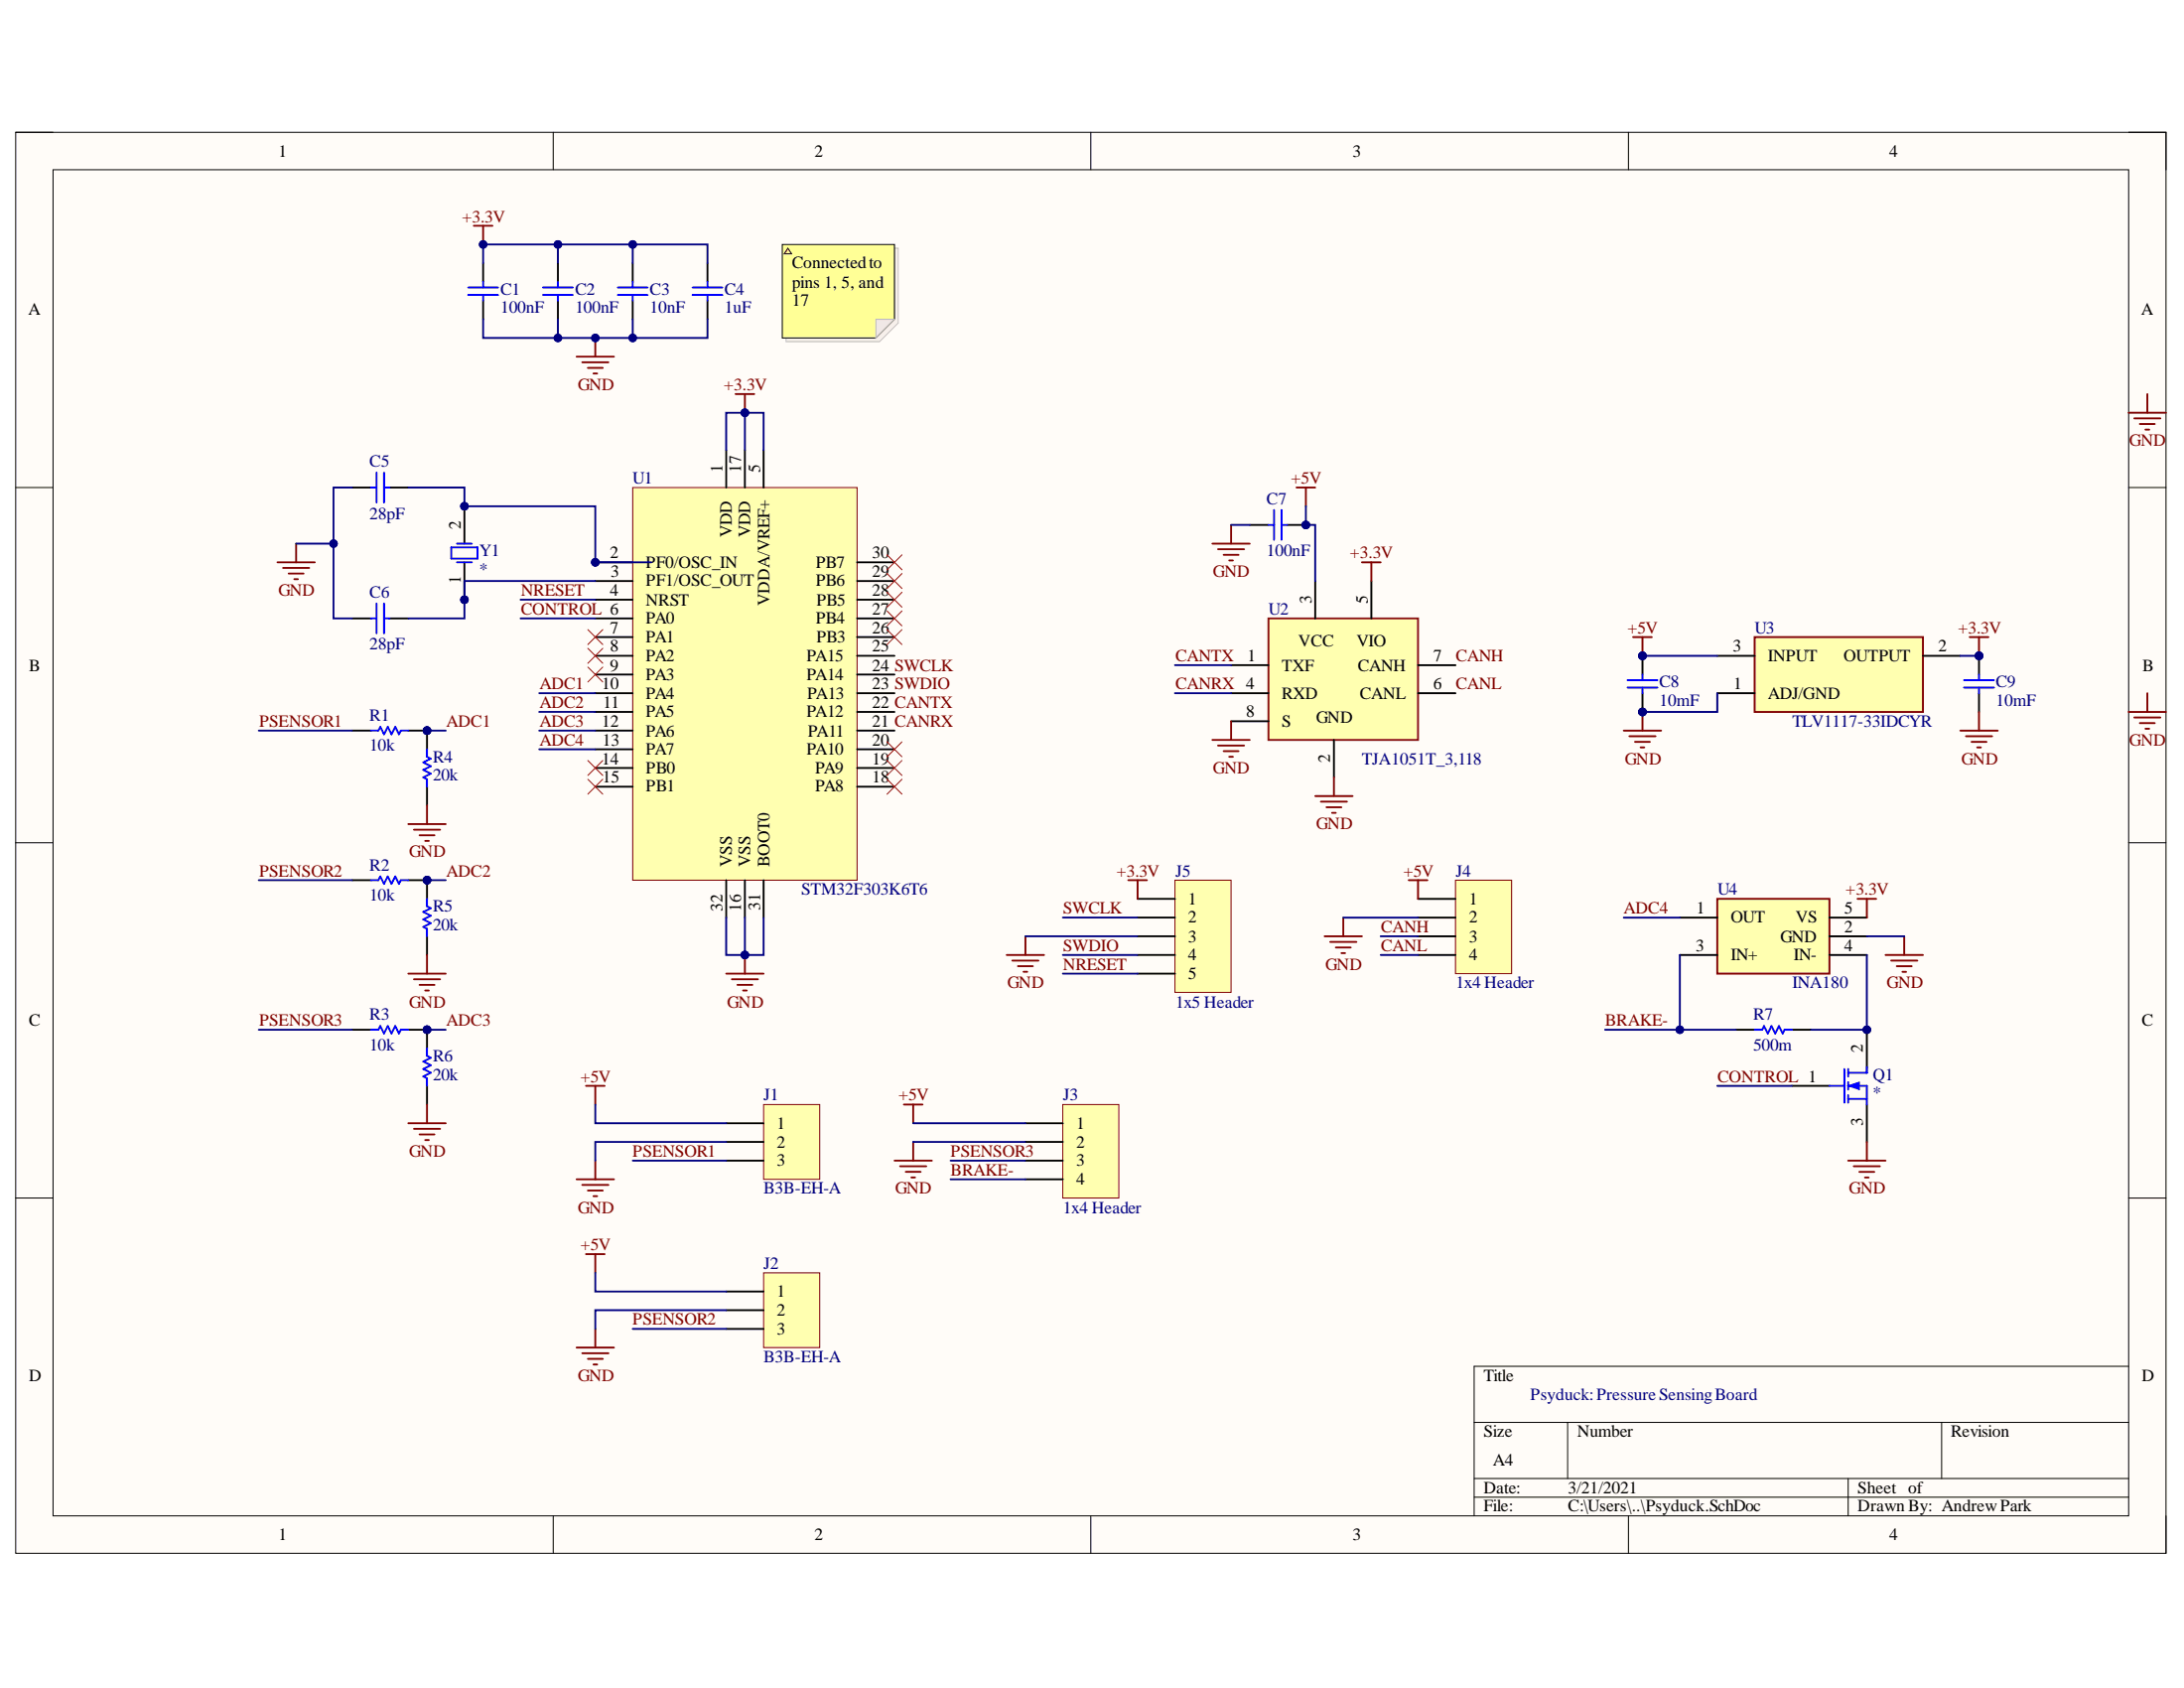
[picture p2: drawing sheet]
# Altium project Psyduck.PrjPcb
1 sheet, 27 parts. Net scope: global (net labels, ports and power ports of the same name join across sheets).
Board file: Psyduck.PcbDoc

## Sheet Psyduck.SchDoc
size A4

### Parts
C1  value 100nF  [0805 - Capacitor]  (hidden comment: Capacitor - Nonpolarized)
C2  value 100nF  [0805 - Capacitor]  (hidden comment: Capacitor - Nonpolarized)
C3  value 10nF  [0805 - Capacitor]  (hidden comment: Capacitor - Nonpolarized)
C4  value 1uF  [0805 - Capacitor]  (hidden comment: Capacitor - Nonpolarized)
C5  value 28pF  [0805 - Capacitor]  (hidden comment: Capacitor - Nonpolarized)
C6  value 28pF  [0805 - Capacitor]  (hidden comment: Capacitor - Nonpolarized)
C7  value 100nF  [0805 - Capacitor]  (hidden comment: Capacitor - Nonpolarized)
C8  value 10mF  [0805 - Capacitor]  (hidden comment: Capacitor - Nonpolarized)
C9  value 10mF  [0805 - Capacitor]  (hidden comment: Capacitor - Nonpolarized)
J1  B3B-EH-A  [B3B-XH]
J2  B3B-EH-A  [B3B-XH]
J3  1x4 Header  [B4B-XH]
J4  1x4 Header  [B4B-XH]
J5  1x5 Header  [HDR1X5]
Q1  MOSFET-N  [SC70/SOT323]  (value not drawn)
R1  value 10k  [0603 - Resistor]  (hidden comment: Resistor)
R2  value 10k  [0603 - Resistor]  (hidden comment: Resistor)
R3  value 10k  [0603 - Resistor]  (hidden comment: Resistor)
R4  value 20k  [0603 - Resistor]  (hidden comment: Resistor)
R5  value 20k  [0603 - Resistor]  (hidden comment: Resistor)
R6  value 20k  [0603 - Resistor]  (hidden comment: Resistor)
R7  value 500m  [0603 - Resistor]  (hidden comment: Resistor)
U1  STM32F303K6T6  [QFP80P900X900X160-32N]
U2  TJA1051T_3,118  [TJA1051T/3,118]
U3  TLV1117-33IDCYR  [TLV1117]
U4  INA180  [INA180]
Y1  Oscillator  [2-SMD NO LEAD CRSYSTAL]  (value not drawn)

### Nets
+3.3V: C1.2 C2.2 C3.2 C4.2 C9.2 J5.1 U1.1(VDD) U1.5(VDDA/VREF+) U1.17(VDD) U2.5(VIO) U3.2(OUTPUT) U4.5(VS)
+5V: C7.2 C8.2 J1.1 J2.1 J3.1 J4.1 U2.3(VCC) U3.3(INPUT)
GND: C1.1 C2.1 C3.1 C4.1 C5.1 C6.1 C7.1 C8.1 C9.1 J1.2 J2.2 J3.2 J4.2 J5.3 Q1.3(S) R4.1 R5.1 R6.1 U1.16(VSS) U1.31(BOOT0) U1.32(VSS) U2.2(GND) U2.8(S) U3.1(ADJ/GND) U4.2(GND)
ADC1: R1.2 R4.2 U1.10(PA4)
ADC2: R2.2 R5.2 U1.11(PA5)
ADC3: R3.2 R6.2 U1.12(PA6)
ADC4: U1.13(PA7) U4.1(OUT)
BRAKE-: J3.4 R7.2 U4.3(IN+)
CANH: J4.3 U2.7(CANH)
CANL: J4.4 U2.6(CANL)
CANRX: U1.21(PA11) U2.4(RXD)
CANTX: U1.22(PA12) U2.1(TXF)
CONTROL: Q1.1(G) U1.6(PA0)
NRESET: J5.5 U1.4(NRST)
PSENSOR1: J1.3 R1.1
PSENSOR2: J2.3 R2.1
PSENSOR3: J3.3 R3.1
SWCLK: J5.2 U1.24(PA14)
SWDIO: J5.4 U1.23(PA13)
NetC5_2: C5.2 U1.2(PF0/OSC_IN) Y1.2(OSC2)
NetC6_2: C6.2 U1.3(PF1/OSC_OUT) Y1.1(OSC1)
NetQ1_2: Q1.2(D) R7.1 U4.4(IN-)

Not connected (* = marked no-connect by the designer): U1 7(PA1)* 8(PA2)* 9(PA3)* 14(PB0)* 15(PB1)* 18(PA8)* 19(PA9)* 20(PA10)* 25(PA15) 26(PB3)* 27(PB4)* 28(PB5)* 29(PB6)* 30(PB7)*

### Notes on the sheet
- Connected to pins 1, 5, and 17
- Psyduck: Pressure Sensing Board
- Andrew Park
- Labels drawn without touching a wire or pin: GND
